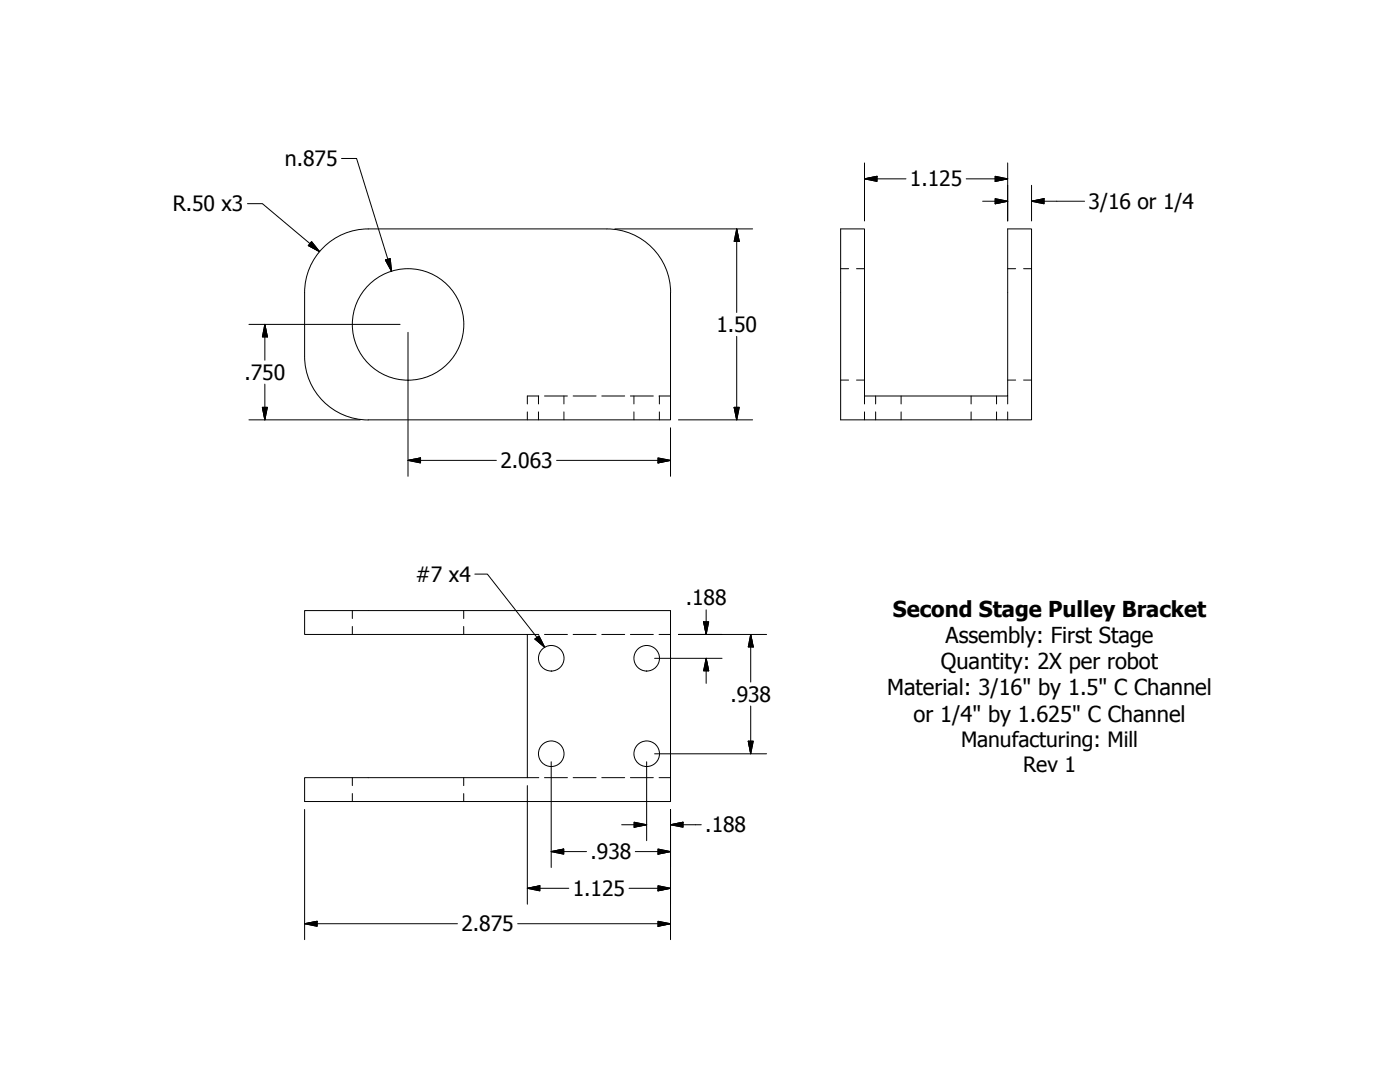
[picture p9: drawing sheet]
<svg xmlns="http://www.w3.org/2000/svg" width="279mm" height="216mm" viewBox="0 0 279 216" stroke-linecap="round" stroke-linejoin="round" font-family="sans-serif">
<!-- layer: Visible (ANSI) -->
<g fill="none" stroke="#000" stroke-width=".2">
<path d="M167.8 45.7h4.7v33.3h28.6v-33.3h4.8v38.1h-38.1zM73.5 83.8h60.3v-25.4a12.7 12.7 0 0 0-12.7-12.7h-47.6a12.7 12.7 0 0 0-12.7 12.7v12.7a12.7 12.7 0 0 0 12.7 12.7M60.8 121.8h73v38.1h-73v-4.7h44.4v-28.6h-44.4z"/>
<circle cx="81.4" cy="64.7" r="11.1"/>
<circle cx="110" cy="131.3" r="2.55"/>
<circle cx="129.1" cy="131.3" r="2.55"/>
<circle cx="110" cy="150.4" r="2.55"/>
<circle cx="129.1" cy="150.4" r="2.55"/>
</g>
<!-- layer: Visible Narrow (ANSI) -->
<g fill="none" stroke="#000" stroke-width=".2">
<path d="M167.8 53.6h1.6M170.9 53.6h1.6M201.1 53.6h1.6M204.3 53.6h1.6M107.5 79v1.6M107.5 79h-2.3v1.6M108.7 79h4.5M112.5 79v1.6M114.4 79h4.6M120.1 79h4.6M125.8 79h4.6M126.5 79v1.6"/>
<path d="M131.5 79h2.3M131.6 79v1.6M167.8 75.8h1.6M170.9 75.8h1.6M172.5 79v1.6M174.8 79v1.6M179.8 79v1.6M193.8 79v1.6M198.9 79v1.6M201.1 79v1.6M201.1 75.8h1.6M204.3 75.8h1.6"/>
<path d="M105.2 82.2v1.6M107.5 82.2v1.6M112.5 82.2v1.6M126.5 82.2v1.6M131.6 82.2v1.6M172.5 82.2v1.6M174.8 82.2v1.6M179.8 82.2v1.6M193.8 82.2v1.6M198.9 82.2v1.6M201.1 82.2v1.6M70.3 121.8v1.6"/>
<path d="M70.3 125v1.6M92.5 121.8v1.6M92.5 125v1.6M105.2 126.6h2.3M108.7 126.6h4.5M114.4 126.6h4.6M120.1 126.6h4.6M125.8 126.6h4.6M131.5 126.6h2.3M70.3 155.2v1.6M70.3 158.3v1.6M92.5 155.2v1.6"/>
<path d="M92.5 158.3v1.6M105.2 155.2h2.3M108.7 155.2h4.5M114.4 155.2h4.6M120.1 155.2h4.6M125.8 155.2h4.6M131.5 155.2h2.3"/>
</g>
<!-- layer: Symbol (ANSI) -->
<g fill="none" stroke="#000" stroke-width=".2">
<path d="M68.2 31.6h3l6.9 22.5M172.5 35.7l2.5-.5v1zM172.5 35.7h8.3M172.5 32.5v11.6M192.8 35.7h8.3M198.6 35.2l2.5 .5-2.5 .5zM198.6 39.6l2.5 .6-2.5 .5zM201.1 32.5v11.6M205.9 37v7.1M49.4 40.6h3l11.4 9.6M62.2 48.2l1.6 2-2.3-1.2zM76.9 51.9l1-.3 .2 2.5z"/>
<path d="M122.7 45.7h27.5M147 45.7l.5 2.5h-1zM147 45.7v16.7M196.1 40.2h5M205.9 40.2l2.5-.6v1.1zM205.9 40.2h10.6M49.7 64.7h30.1M52.9 64.7l.5 2.5h-1zM52.9 64.7v7.2M52.9 76.6v7.2M81.4 66.3v28.7M147 67.1v16.7"/>
<path d="M49.7 83.8h22.2M52.4 81.3h1l-.5 2.5zM81.4 91.9l2.5-.5v1zM81.4 91.9h17.7M111.1 91.9h22.7M131.3 91.4l2.5 .5-2.5 .5zM133.8 85.4v9.6M135.4 83.8h14.8M146.5 81.3h1l-.5 2.5zM94.8 114.6h2.5l11.4 14.6M106.8 127.5l.8-.6 1.1 2.3zM130.6 131.4h13.5"/>
<path d="M135.4 126.6h17.6M140.4 124.1h1l-.5 2.5zM140.9 131.4l.5 2.5h-1zM140.9 121.7v4.9M140.9 131.4v5M149.8 126.6l.5 2.5h-1zM149.8 126.6v9.5M105.2 156.8v23.6M110 152v21.1M129.1 152v15.7M130.6 150.4h22.4M149.3 147.9h1l-.5 2.5z"/>
<path d="M149.8 140.9v9.5M60.8 161.5v26M105.2 177.2l2.5-.5v1.1zM105.2 177.2h8.3M110 169.9l2.5-.5v1zM110 169.9h7.1M124.1 164.6h5M125.5 177.2h8.3M126.6 164.1l2.5 .5-2.5 .5zM126.8 169.9h7M131.3 169.4l2.5 .5-2.5 .5zM131.3 176.7l2.5 .5-2.5 .6z"/>
<path d="M133.8 164.6l2.5-.5v1zM133.8 164.6h6.2M133.8 161.5v26M60.8 184.3l2.5-.5v1zM60.8 184.3h30.5M103.3 184.3h30.5M131.3 183.8l2.5 .5-2.5 .5z"/>
</g>
<g fill="#000" stroke="#000" stroke-width=".2">
<path d="M172.5 35.7l2.5-.5zM172.5 35.7l2.5-.5v1zM198.6 36.2l2.5-.5zM198.6 35.2l2.5 .5-2.5 .5zM205.9 40.2l2.5-.6zM205.9 40.2l2.5-.6v1.1zM61.5 49l2.3 1.2zM62.2 48.2l1.6 2-2.3-1.2zM76.9 51.9l1.2 2.2zM76.9 51.9l1-.3 .2 2.5zM147 45.7l.5 2.5zM147 45.7l.5 2.5h-1z"/>
<path d="M198.6 40.7l2.5-.5zM198.6 39.6l2.5 .6-2.5 .5zM52.9 64.7l.5 2.5zM52.9 64.7l.5 2.5h-1zM52.4 81.3l.5 2.5zM52.4 81.3h1l-.5 2.5zM81.4 91.9l2.5-.5zM81.4 91.9l2.5-.5v1zM131.3 92.4l2.5-.5zM131.3 91.4l2.5 .5-2.5 .5zM146.5 81.3l.5 2.5zM146.5 81.3h1l-.5 2.5z"/>
<path d="M106.8 127.5l1.9 1.7zM106.8 127.5l.8-.6 1.1 2.3zM140.4 124.1l.5 2.5zM140.4 124.1h1l-.5 2.5zM140.9 131.4l.5 2.5zM140.9 131.4l.5 2.5h-1zM149.8 126.6l.5 2.5zM149.8 126.6l.5 2.5h-1zM149.3 147.9l.5 2.5zM149.3 147.9h1l-.5 2.5zM105.2 177.2l2.5-.5zM105.2 177.2l2.5-.5v1.1z"/>
<path d="M110 169.9l2.5-.5zM110 169.9l2.5-.5v1zM126.6 165.1l2.5-.5zM126.6 164.1l2.5 .5-2.5 .5zM131.3 170.4l2.5-.5zM131.3 169.4l2.5 .5-2.5 .5zM131.3 177.8l2.5-.6zM131.3 176.7l2.5 .5-2.5 .6zM133.8 164.6l2.5-.5zM133.8 164.6l2.5-.5v1zM60.8 184.3l2.5-.5zM60.8 184.3l2.5-.5v1z"/>
<path d="M131.3 184.8l2.5-.5zM131.3 183.8l2.5 .5-2.5 .5z"/>
</g>
<g font-size="4.4">
<text x="178.2" y="123.1">Second Stage Pulley Bracket</text>
<text x="188.7" y="128.3">Assembly: First Stage</text>
<text x="187.8" y="133.5">Quantity: 2X per robot</text>
<text x="177.1" y="138.8">Material: 3/16&quot; by 1.5&quot; C Channel</text>
<text x="182.3" y="144">or 1/4&quot; by 1.625&quot; C Channel</text>
</g>
<text font-size="4.3" x="56.9" y="33.1">n.875</text>
<g font-size="4.2">
<text x="181.6" y="37.2">1.125</text>
<text x="217.3" y="41.7">3/16 or 1/4</text>
<text x="34.5" y="42.2">R.50 x3</text>
<text x="143" y="66.3">1.50</text>
<text x="48.8" y="75.8">.750</text>
<text x="99.9" y="93.4">2.063</text>
<text x="83" y="116.1">#7 x4</text>
<text x="136.9" y="120.8">.188</text>
<text x="145.8" y="140">.938</text>
<text x="191.8" y="149.1">Manufacturing: Mill</text>
<text x="204.2" y="154.1">Rev 1</text>
<text x="140.8" y="166.1">.188</text>
<text x="117.9" y="171.4">.938</text>
<text x="114.3" y="178.8">1.125</text>
<text x="92.1" y="185.8">2.875</text>
</g>
</svg>
